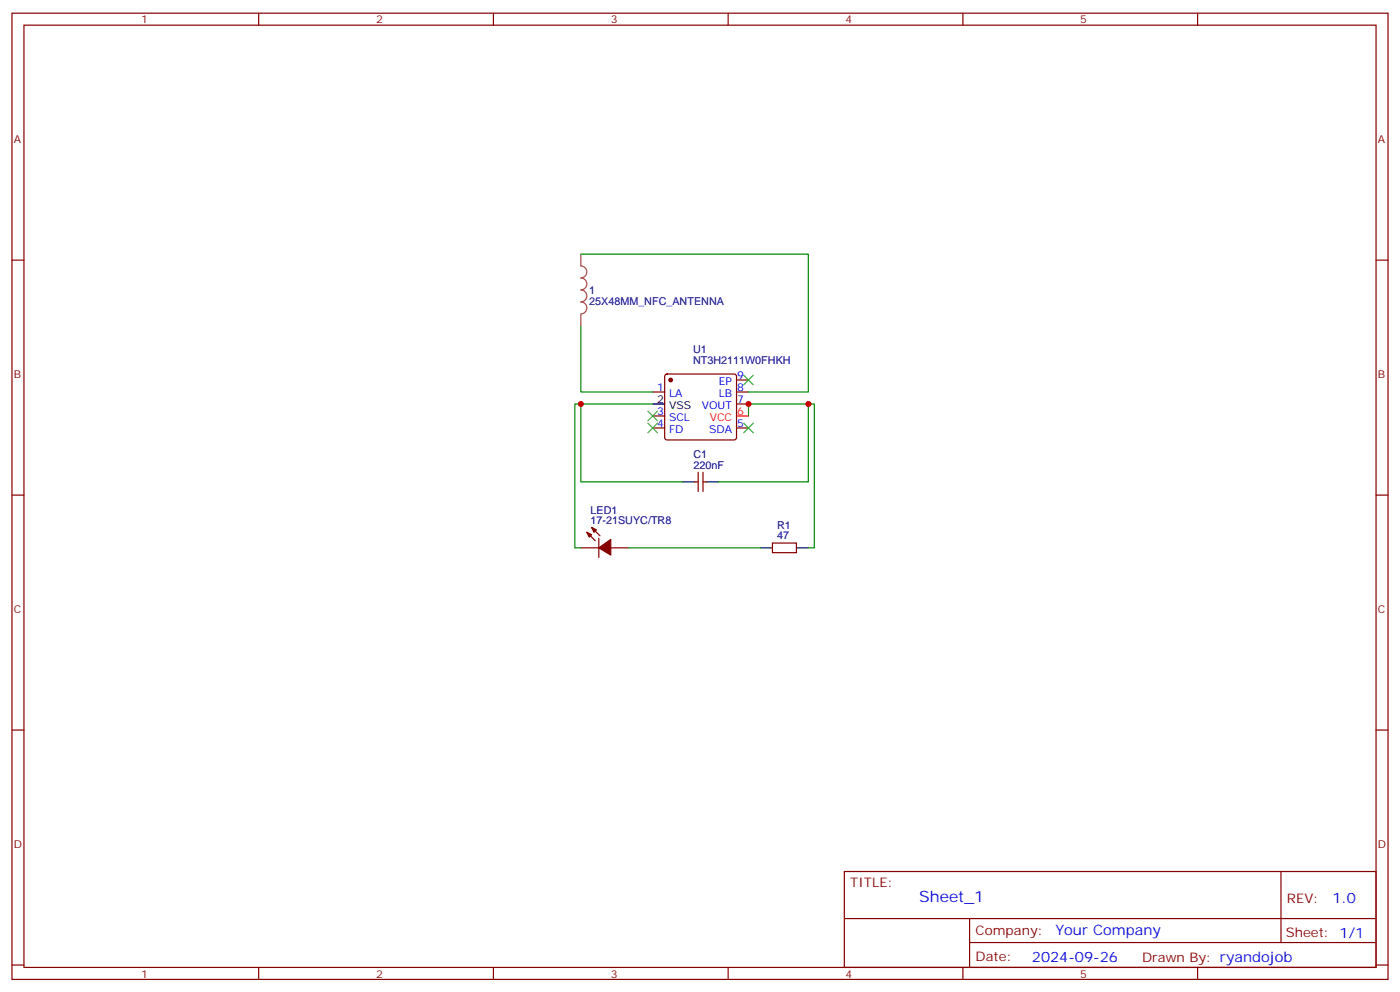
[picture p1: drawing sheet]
<svg xmlns="http://www.w3.org/2000/svg" width="412mm" height="292mm" viewBox="0 0 412 292" stroke-linecap="round" stroke-linejoin="round" font-family="sans-serif">
<g fill="none" stroke="#870000" stroke-width=".35">
<path d="M3.5 3.9h405.4v284.3h-405.4zM7.1 7.4h398.2v277.3h-398.2zM76.2 3.9v3.5M145.3 3.9v3.5M214.5 3.9v3.5M283.6 3.9v3.5M352.8 3.9v3.5M3.5 76.6h3.6M405.3 76.6h3.6M192.3 115.4h3.5M196 110.3l.5-.2h19.8l.5 .2 .2 .5v18l-.3 .5-.4 .2h-19.8l-.5-.3-.2-.4v-18zM217 111.8h3.5"/>
<path d="M217 115.4h3.5M217 118.9h3.5M192.3 125.9h3.5M192.3 122.4h3.5M205.7 139v5.6M207.1 139v5.6M217 125.9h3.5M3.5 145.7h3.6M172.9 156.6l2.4 2.5M174.3 155.2l2.4 2.5M176.4 158.4v5.6M204.6 141.8h1.1"/>
<path d="M207.1 141.8h1M227.5 159.8h7.1v2.8h-7.1zM405.3 145.7h3.6M171.1 161.2h5.3M179.9 161.2h5.3M3.5 214.8h3.6M405.3 214.8h3.6M248.7 256.5h156.6v28.2h-156.6zM377.3 256.5v20.9M248.7 270.3h156.5M285.6 277.4h119.6M285.6 270.3v14.1"/>
<path d="M3.5 284h3.6M76.2 284.7v3.5M145.3 284.7v3.5M214.5 284.7v3.5M283.6 284.7v3.5M352.8 284.7v3.5M405.3 284h3.6"/>
</g>
<path d="M217 122.4h3.5" fill="none" stroke="#f00" stroke-width=".35"/>
<path d="M192.3 118.9h3.5M201.1 141.8h3.5M208.1 141.8h3.6M224 161.2h3.5M234.6 161.2h3.5" fill="none" stroke="#000" stroke-width=".35"/>
<g fill="#870000" stroke="#870000" stroke-width=".35">
<path d="M172.9 156.6l1.4 .7-.7 .7z"/>
<path d="M174.3 155.2l1.4 .7-.7 .7z"/>
<path d="M176.4 161.2l3.5-2.4v4.5z"/>
<circle cx="197.6" cy="111.8" r=".53"/>
</g>
<path d="M171.1 74.8v3.5a1.76 1.76 0 0 1 1.8 1.7 1.76 1.76 0 0 1-1.8 1.8 1.76 1.76 0 0 1 1.8 1.8 1.76 1.76 0 0 1-1.8 1.7 1.76 1.76 0 0 1 1.8 1.8 1.76 1.76 0 0 1-1.8 1.7 1.76 1.76 0 0 1 1.8 1.8 1.76 1.76 0 0 1-1.8 1.8M171.1 92.5v3.5" fill="none" stroke="#a64a4a" stroke-width=".35"/>
<path d="M171.1 74.8h67v40.6h-17.6M171.1 96v19.4h21.2M171.1 118.9h-1.8v42.3h1.8M192.3 118.9h-21.2v22.9h30M238.1 118.9h1.8v42.3h-1.8M220.5 122.4v-3.5h17.6v22.9h-26.4M185.2 161.2h38.8" fill="none" stroke="#008700" stroke-width=".35"/>
<path d="M219.1 110.4l2.8 2.8M221.9 110.4l-2.8 2.8M190.9 124.5l2.8 2.9M190.9 121l2.8 2.8M193.7 124.5l-2.8 2.9M193.7 121l-2.8 2.8M219.1 124.5l2.8 2.9M221.9 124.5l-2.8 2.9" fill="none" stroke="#3c3" stroke-width=".35"/>
<g fill="#c00">
<circle cx="220.5" cy="118.9" r=".88"/>
<circle cx="171.1" cy="118.9" r=".88"/>
<circle cx="238.1" cy="118.9" r=".88"/>
</g>
<text font-size="4.6" fill="#00f" x="270.8" y="265.5">Sheet_1</text>
<g font-size="4.2" fill="#00f">
<text x="392.5" y="265.7">1.0</text>
<text x="310.9" y="275.3">Your Company</text>
<text x="304" y="283.1">2024-09-26</text>
</g>
<g font-size="3.9" fill="#800">
<text x="250.5" y="261.1">TITLE:</text>
<text x="379.1" y="265.7">REV:</text>
<text x="287.4" y="275.3">Company:</text>
<text x="378.7" y="275.9">Sheet: 1/1</text>
<text x="287.4" y="282.9">Date:</text>
<text x="336.4" y="283">Drawn By: ryandojob</text>
</g>
<g font-size="3.2" fill="#800">
<text x="41.6" y="6.9">1</text>
<text x="110.8" y="6.9">2</text>
<text x="179.9" y="6.9">3</text>
<text x="249.1" y="6.9">4</text>
<text x="318.2" y="6.9">5</text>
<text x="4.1" y="42">A</text>
<text x="405.9" y="42">A</text>
<text x="4.1" y="111.1">B</text>
<text x="405.9" y="111.1">B</text>
<text x="4.1" y="180.3">C</text>
<text x="405.9" y="180.3">C</text>
<text x="4.1" y="249.4">D</text>
<text x="405.9" y="249.4">D</text>
<text x="41.6" y="287.7">1</text>
<text x="110.8" y="287.7">2</text>
<text x="179.9" y="287.7">3</text>
<text x="249.1" y="287.7">4</text>
<text x="318.2" y="287.7">5</text>
</g>
<g font-size="3.2" fill="#000080">
<text x="173.6" y="89.7">25X48MM_NFC_ANTENNA</text>
<text x="173.6" y="86.6">1</text>
<text x="204.1" y="107.1">NT3H2111W0FHKH</text>
<text x="204.1" y="103.8">U1</text>
<text x="204.2" y="137.9">220nF</text>
<text x="204.2" y="134.7">C1</text>
<text x="174" y="154.2">17-21SUYC/TR8</text>
<text x="174" y="151.1">LED1</text>
<text x="228.9" y="155.7">R1</text>
<text x="228.9" y="158.8">47</text>
</g>
<g font-size="3.2" fill="#00f">
<text x="211.7" y="113.2">EP</text>
<text x="217.1" y="111.5">9</text>
<text x="193.6" y="115">1</text>
<text x="197.1" y="116.8">LA</text>
<text x="211.7" y="116.8">LB</text>
<text x="217.1" y="115">8</text>
<text x="217.1" y="118.5">7</text>
<text x="193.6" y="125.6">4</text>
<text x="193.6" y="122.1">3</text>
<text x="197.1" y="123.8">SCL</text>
<text x="206.7" y="120.3">VOUT</text>
<text x="217.1" y="125.6">5</text>
<text x="197.1" y="127.4">FD</text>
<text x="208.9" y="127.4">SDA</text>
</g>
<g font-size="3.2">
<text x="193.6" y="118.5">2</text>
<text x="197.1" y="120.3">VSS</text>
</g>
<g font-size="3.2" fill="#f00">
<text x="209.1" y="123.8">VCC</text>
<text x="217.1" y="122.1">6</text>
</g>
</svg>
